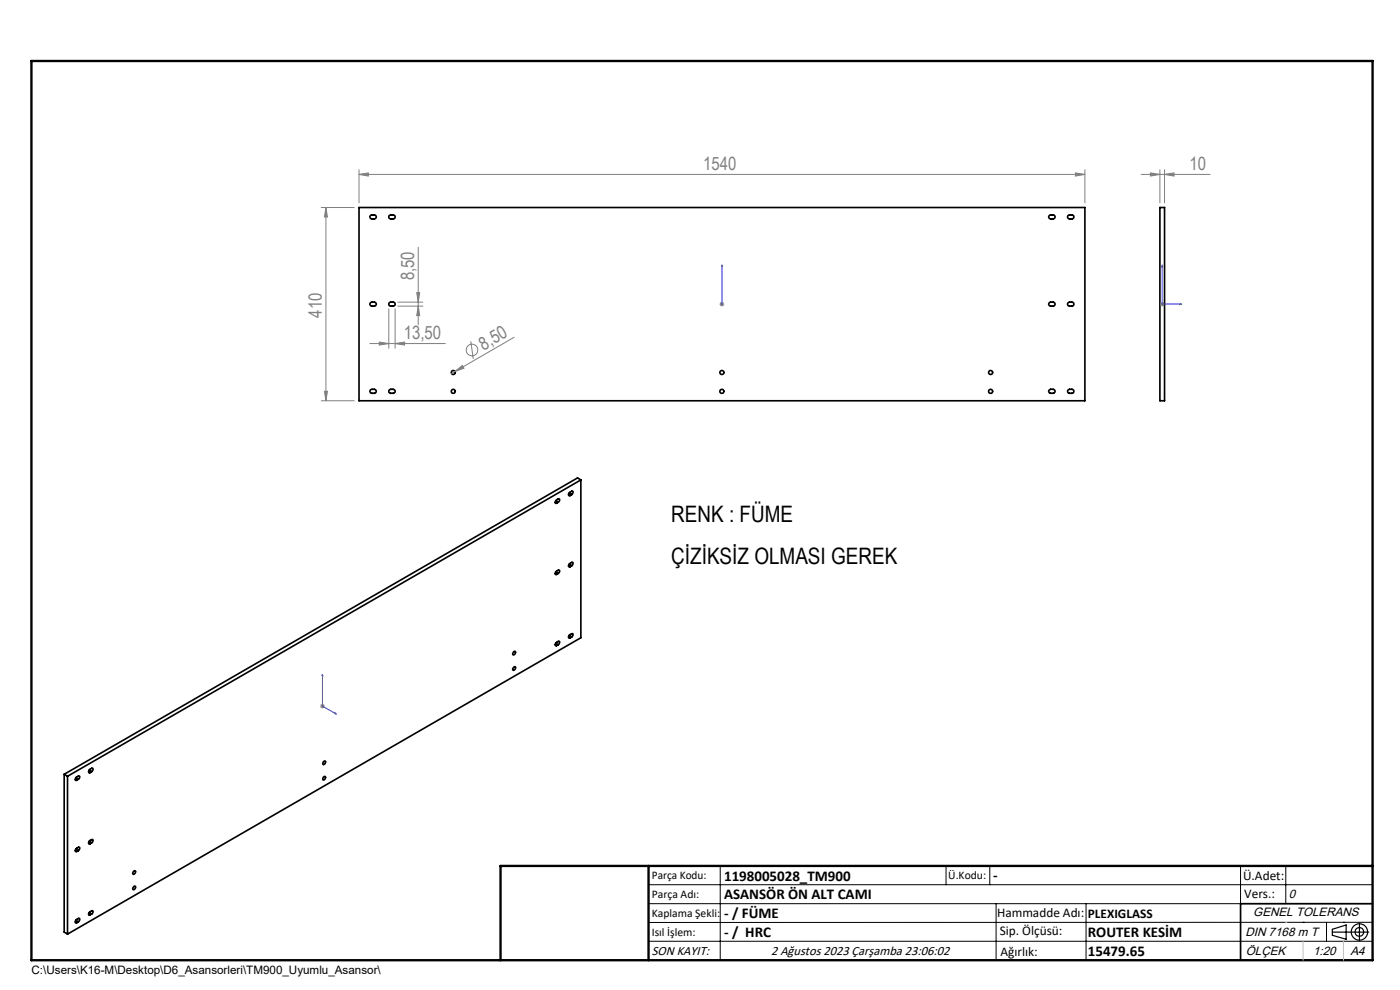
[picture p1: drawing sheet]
<svg xmlns="http://www.w3.org/2000/svg" width="297mm" height="210mm" viewBox="0 0 297 210" stroke-linecap="round" stroke-linejoin="round" font-family="sans-serif">
<g fill="none" stroke="#000" stroke-width=".35">
<path d="M76.2 44h154v41h-154zM78.6 45.7l.8-.1a.42 .42 0 0 1 .4 .4 .42 .42 0 0 1-.4 .5l-.8-.2-.1-.3zM82.6 45.7l.8-.1a.42 .42 0 0 1 .4 .4 .42 .42 0 0 1-.4 .5l-.8-.2zM222.6 45.7l.8-.1a.42 .42 0 0 1 .4 .4 .42 .42 0 0 1-.4 .5h-.5a.44 .44 0 0 1-.4-.4 .44 .44 0 0 1 .1-.4zM226.6 45.7l.8-.1a.42 .42 0 0 1 .4 .4 .42 .42 0 0 1-.4 .5l-.8-.2zM246.1 44h1v41h-1zM78.6 64.2l.8-.1a.42 .42 0 0 1 .4 .4 .42 .42 0 0 1-.4 .4h-.5a.43 .43 0 0 1-.4-.2 .43 .43 0 0 1 .1-.5zM82.7 64.2l.7-.1a.42 .42 0 0 1 .4 .4 .42 .42 0 0 1-.4 .4h-.5a.42 .42 0 0 1-.4-.3 .42 .42 0 0 1 .2-.4zM222.6 64.2l.8-.1a.42 .42 0 0 1 .4 .4 .42 .42 0 0 1-.4 .4h-.5a.43 .43 0 0 1-.4-.3 .43 .43 0 0 1 .1-.4zM226.6 64.3l.8-.2a.42 .42 0 0 1 .4 .4 .42 .42 0 0 1-.4 .4h-.7l-.2-.2zM78.6 82.8l.8-.2a.42 .42 0 0 1 .4 .4 .42 .42 0 0 1-.4 .4h-.8l-.1-.4zM82.6 82.8l.8-.2a.42 .42 0 0 1 .4 .4 .42 .42 0 0 1-.4 .4h-.7l-.2-.3z"/>
<path d="M222.6 82.7l.8-.1a.42 .42 0 0 1 .4 .4 .42 .42 0 0 1-.4 .4h-.5a.41 .41 0 0 1-.4-.3 .41 .41 0 0 1 .1-.4zM226.6 82.8l.8-.2a.42 .42 0 0 1 .4 .4 .42 .42 0 0 1-.4 .4h-.7l-.2-.3zM117.8 106.6l.3 .1M117.9 106.2l.5 .3M118.4 106.5a.42 .42 0 0 0 .1-.7l-.4 .2a.35 .35 0 0 0-.4 .4 .35 .35 0 0 0 .4 .3M118.4 106.5l-.3 .2M120.6 104.9l.3 .2M120.7 104.6l.6 .3M120.7 119.7l.6 .3M121.3 104.9a.4 .4 0 0 0 .3-.3 .4 .4 0 0 0-.2-.4l-.5 .2a.4 .4 0 0 0-.3 .3 .4 .4 0 0 0 .2 .5l.1-.1M121.3 104.9l-.4 .2M123.2 101.8v33.5l-108.9 62.8"/>
<path d="M123.2 101.8l-108.9 62.9M123.2 101.8l-.7-.4-108.9 62.8M109.1 138.2a.35 .35 0 0 1 .2 .5 .35 .35 0 0 1-.5 .1zM117.8 121.7l.3 .1M117.8 136.8l.3 .1M117.9 121.3l.5 .3M117.9 136.4l.5 .4M118.4 121.6a.39 .39 0 0 0 .3-.3 .39 .39 0 0 0-.2-.4l-.4 .2a.35 .35 0 0 0-.4 .4 .35 .35 0 0 0 .4 .3M118.4 136.8a.42 .42 0 0 0 .1-.8l-.4 .3a.34 .34 0 0 0-.3 .3 .34 .34 0 0 0 .3 .3M118.4 121.6l-.3 .2M118.4 136.8l-.3 .1M120.6 120l.3 .2"/>
<path d="M120.6 135.1l.3 .2M120.7 134.8l.6 .3M121.3 120a.4 .4 0 0 0 .3-.3 .4 .4 0 0 0-.2-.4l-.5 .2a.4 .4 0 0 0-.3 .3 .4 .4 0 0 0 .2 .5l.1-.1M121.3 135.1a.38 .38 0 0 0 .3-.3 .38 .38 0 0 0-.2-.4l-.5 .2a.4 .4 0 0 0-.3 .3 .4 .4 0 0 0 .2 .5l.1-.1M121.3 120l-.4 .2M121.3 135.1l-.4 .2M109 141.5h.1a.34 .34 0 0 1 .3 .3 .34 .34 0 0 1-.3 .3l-.1 .1a.34 .34 0 0 1-.3-.3 .34 .34 0 0 1 .3-.4zM13.6 164.2l.7 .5M13.6 164.2v33.5l.7 .4M14.3 164.7v33.4M16 165.3l.3 .2M16.1 165l.5 .3"/>
<path d="M16.6 165.3a.39 .39 0 0 0 .3-.3 .39 .39 0 0 0-.2-.4l-.4 .2a.35 .35 0 0 0-.4 .4 .35 .35 0 0 0 .4 .3M16.6 165.3l-.3 .2M18.8 163.7l.3 .2M18.8 178.8l.3 .2M18.9 163.4l.5 .3M18.9 178.5l.5 .3M19.4 163.7a.42 .42 0 0 0 .1-.8l-.4 .3a.35 .35 0 0 0-.3 .3 .35 .35 0 0 0 .3 .4M19.4 178.8a.39 .39 0 0 0 .3-.3 .39 .39 0 0 0-.2-.4l-.4 .2a.35 .35 0 0 0-.3 .3 .35 .35 0 0 0 .3 .4M19.4 163.7l-.3 .2M19.4 178.8l-.3 .2M68.6 164.8h.1a.27 .27 0 0 1 .4 0 .27 .27 0 0 1-.1 .4l-.1 .1a.22 .22 0 0 1-.4 .1 .22 .22 0 0 1 0-.3zM68.7 161.5a.24 .24 0 0 1 .3 0 .24 .24 0 0 1 0 .3 .27 .27 0 0 1-.2 .4 .27 .27 0 0 1-.3-.3z"/>
<path d="M16 180.4l.3 .2M16 195.6l.3 .1M16.1 180.1l.5 .3M16.1 195.2l.5 .3M16.6 195.5a.42 .42 0 0 0 .1-.7l-.4 .2a.35 .35 0 0 0-.4 .4 .35 .35 0 0 0 .4 .3M16.6 180.4a.42 .42 0 0 0 .1-.7l-.4 .2a.34 .34 0 0 0-.4 .4 .34 .34 0 0 0 .4 .3M16.6 195.5l-.3 .2M16.6 180.4l-.3 .2M18.8 193.9l.3 .2M18.9 193.6l.5 .3M19.4 193.9a.39 .39 0 0 0 .3-.3 .39 .39 0 0 0-.2-.4l-.4 .2a.34 .34 0 0 0-.3 .4 .34 .34 0 0 0 .3 .3M19.4 193.9l-.3 .2"/>
<path d="M28.3 184.8a.27 .27 0 0 1 .5 0 .27 .27 0 0 1-.2 .4v.1a.23 .23 0 0 1-.4 .1 .23 .23 0 0 1 0-.3zM28.5 188h.1a.37 .37 0 0 1 .1 .5 .37 .37 0 0 1-.5 .1zM291.2 191.7h-28v12"/>
<circle cx="96.2" cy="79" r=".43"/>
<circle cx="153.1" cy="79" r=".42"/>
<circle cx="210.2" cy="79" r=".42"/>
<circle cx="96.2" cy="83" r=".44"/>
<circle cx="153.1" cy="83" r=".43"/>
<circle cx="210.1" cy="83" r=".43"/>
</g>
<g fill="none" stroke="#808080" stroke-width=".21">
<path d="M76.2 37l1.9-.3v.7zM76.2 36v7M76.2 37h154M228.1 36.7l2.1 .3-2.1 .4zM230.2 36v7M242.1 37h14.6M244.1 36.7l2 .3-2 .4zM246.1 36v7M247.1 37l2-.3v.7zM247.1 36v7M68.2 44h6.9M69.1 44l.4 2h-.7z"/>
<path d="M69.1 44v41M88.7 52.4v16.5M78.5 72.9h16M80.5 72.6l2 .3-2 .3zM82.5 65.5v8.4M83.8 72.9l2-.3v.6zM83.8 65.5v8.4M84.4 64.9h5.3M84.4 64.1h5.3M88.4 62.1h.6l-.3 2zM88.7 64.9l.3 2h-.6zM96.5 78.8l1.6-1.3 .3 .6z"/>
<path d="M96.5 78.8l-.7 .4M99.9 72.4l.5 3.7M109.1 71.5l-12.6 7.3M152.6 64.5h1M152.8 64.2l.7 .7M153.1 64v1M153.5 64.2l-.7 .7M246.1 64.5h1M246.2 64.2l.7 .7M246.6 64v1M246.9 64.2l-.7 .7M68.2 85h6.9"/>
<path d="M68.8 83h.7l-.4 2zM67.9 149.8h1M68.1 149.4l.7 .7M68.4 149.3v1M68.8 149.4l-.7 .7"/>
<circle cx="100.1" cy="74.2" r="1.24"/>
</g>
<g fill="none" stroke="#000" stroke-width=".25">
<path d="M282.6 197.7h7.8M282.6 197.1l3-.9v3l-3-.8zM288.4 195.8v3.8M106.2 203.7h185"/>
<circle cx="288.4" cy="197.7" r="1.74"/>
<circle cx="288.4" cy="197.7" r=".93"/>
</g>
<path d="M153.1 56.2v.4v-.4M153.1 56.2v8.3M246.6 56.2l.1 .4h-.2zM246.6 56.2v8.3h4.1M153.1 64.4v.2zM153.1 64.5h.1M250.3 64.4l.4 .1-.4 .1zM68.4 143v6.8l3 1.7M68.4 143l.1 .4-.2-.1zM71 151.2l.4 .3-.4-.1z" fill="none" stroke="#00f" stroke-width=".21"/>
<g fill="none" stroke="#000" stroke-width=".21">
<path d="M137.6 187.7h153.6M137.6 191.7h153.6M137.6 199.7h153.6M152.8 183.7v20M200.7 183.7v4M210 183.7v4M211.3 191.7v12M230.4 191.7v12M263.2 183.7v20M272.8 183.7v8M276.4 195.6h.1M281.4 195.6v4.1"/>
<path d="M285 195.6h.1M291.2 195.6l-153.6 .1"/>
</g>
<path d="M6.7 12.9h284.5v190.8h-284.5zM137.6 183.7v20M291.2 183.7h-185v20" fill="none" stroke="#000" stroke-width=".5"/>
<path d="M276.4 199.7v4M285 199.7v4" fill="none" stroke="#c0c0c0" stroke-width=".21"/>
<path d="M272.8 195.6h.1" fill="none" stroke="#c0c0c0" stroke-width=".25"/>
<g fill="#00f">
<path d="M153.1 64.4v.2zM153.1 56.2v.4z"/>
<path d="M71 151.2l.4 .3-.4-.1zM68.4 143l.1 .4-.2-.1z"/>
<path d="M250.3 64.4l.4 .1-.4 .1zM246.6 56.2l.1 .4h-.2z"/>
</g>
<g fill="#808080">
<path d="M96.5 78.8l1.6-1.3 .3 .6z"/>
<path d="M228.1 36.7l2.1 .3-2.1 .4zM76.2 37l1.9-.3v.7zM247.1 37l2-.3v.7zM244.1 36.7l2 .3-2 .4z"/>
<path d="M80.5 72.6l2 .3-2 .3zM83.8 72.9l2-.3v.6z"/>
<path d="M88.7 64.9l.3 2h-.6zM88.4 62.1h.6l-.3 2z"/>
<path d="M69.1 44l.4 2h-.7zM68.8 83h.7l-.4 2z"/>
</g>
<g font-size="4.8">
<text x="142.4" y="110.6">RENK : FÜME</text>
<text x="142.4" y="119.7">ÇİZİKSİZ OLMASI GEREK</text>
</g>
<g font-size="3.9" fill="#808080">
<text x="149.1" y="36.1">1540</text>
<text x="252.3" y="36.1">10</text>
<text x="87.9" y="59.5" transform="rotate(-90 87.9 59.5)">8,50</text>
<text x="68.3" y="67.4" transform="rotate(-90 68.3 67.4)">410</text>
<text x="85.6" y="72">13,50</text>
<text x="102.6" y="74.4" transform="rotate(-30 102.6 74.4)">8,50</text>
</g>
<g font-size="3.2">
<text x="153.6" y="186.8">1198005028_TM900</text>
<text x="153.6" y="190.8">ASANSÖR ÖN ALT CAMI</text>
<text x="210.7" y="186.6">-</text>
<text x="153.6" y="194.8">- / FÜME</text>
<text x="153.6" y="198.8">- / HRC</text>
<text x="230.8" y="198.7">ROUTER KESİM</text>
<text x="230.8" y="202.8">15479.65</text>
</g>
<g font-size="2.8">
<text x="263.7" y="186.7">Ü.Adet:</text>
<text x="263.9" y="190.5">Vers.:</text>
<text x="211.5" y="194.5">Hammadde Adı:</text>
<text x="230.8" y="194.7">PLEXIGLASS</text>
<text x="138.3" y="202.6">SON KAYIT:</text>
<text x="163.6" y="202.6">2 Ağustos 2023 Çarşamba 23:06:02</text>
<text x="212.1" y="198.4">Sip. Ölçüsü:</text>
<text x="212.2" y="202.7">Ağırlık:</text>
</g>
<g font-size="2.6">
<text x="273.4" y="190.4">0</text>
<text x="265.9" y="194.4">GENEL TOLERANS</text>
<text x="264.2" y="198.5">DIN 7168 m T</text>
<text x="264.3" y="202.6">ÖLÇEK</text>
<text x="278.5" y="202.6">1:20</text>
<text x="286.5" y="202.6">A4</text>
</g>
<g font-size="2.5">
<text x="138.3" y="186.4">Parça Kodu:</text>
<text x="138.3" y="190.5">Parça Adı:</text>
<text x="201.2" y="186.5">Ü.Kodu:</text>
<text x="138.3" y="194.5">Kaplama Şekli:</text>
<text x="138.3" y="198.6">Isıl İşlem:</text>
<text x="6.7" y="206.7">C:\Users\K16-M\Desktop\D6_Asansorleri\TM900_Uyumlu_Asansor\</text>
</g>
</svg>
